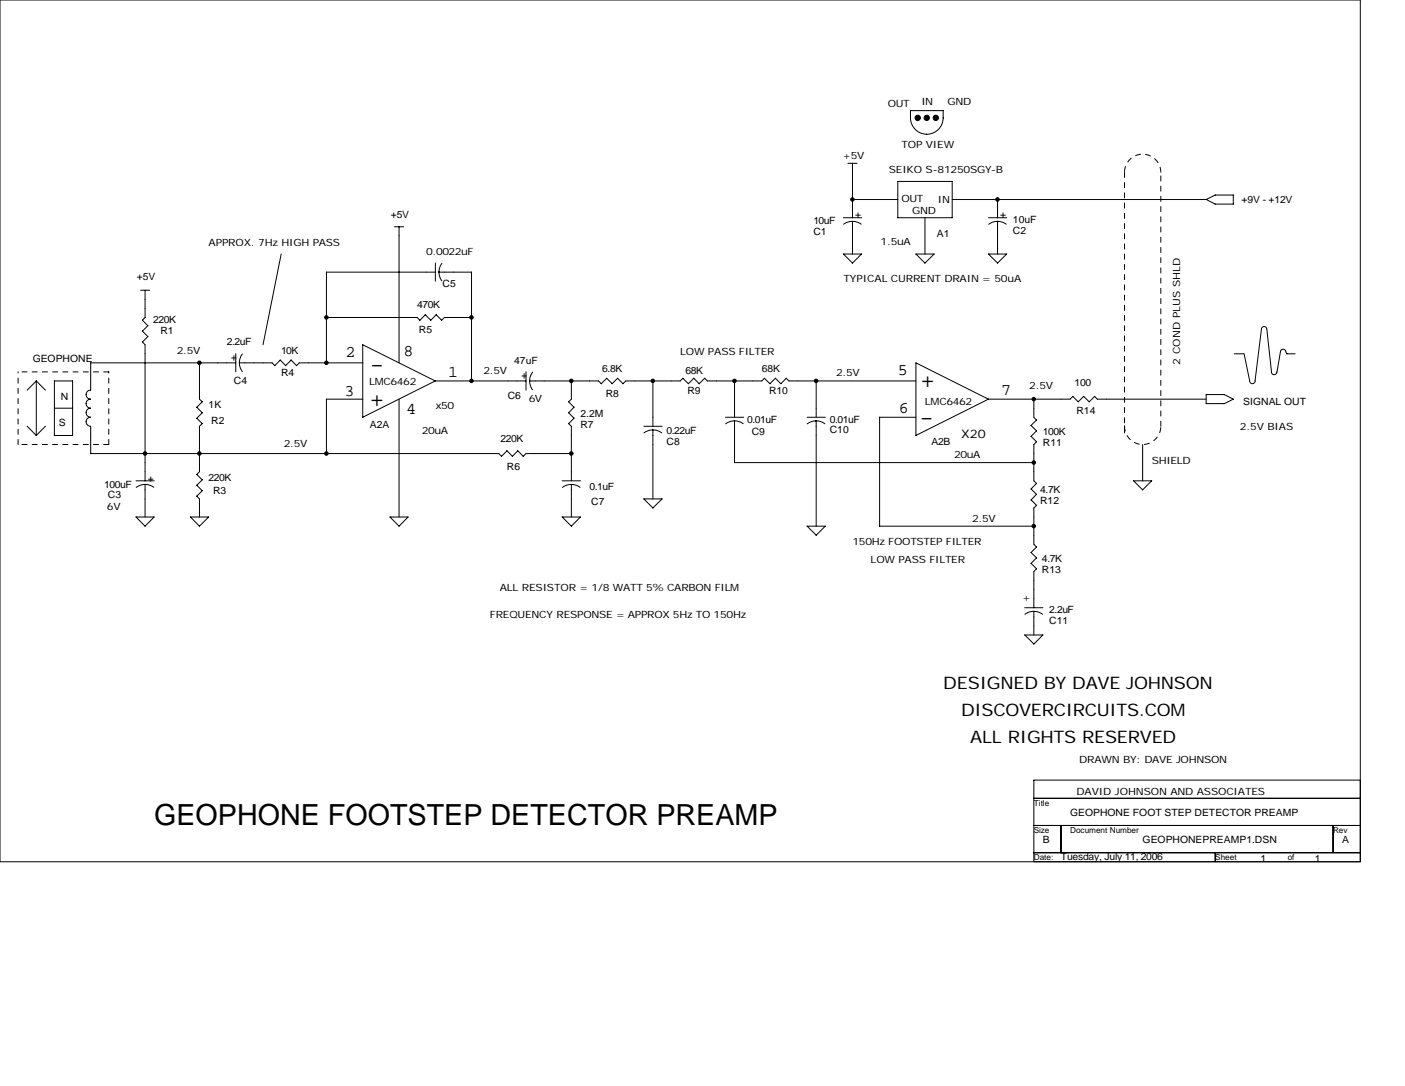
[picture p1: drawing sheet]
<svg xmlns="http://www.w3.org/2000/svg" width="279mm" height="216mm" viewBox="0 0 279 216" stroke-linecap="round" stroke-linejoin="round" font-family="sans-serif">
<g fill="none" stroke="#000" stroke-width=".2">
<path d="M0 0h270.5v171.3h-270.5zM168.6 32.5h1.8M169.5 39.7h9M169.5 32.5v10.8M178.5 36.1l10.9-.1v7.3h-10.9zM181.1 23.4a3.3 3.3 0 0 0 3.2 3.3 3.3 3.3 0 0 0 3.3-3.3M181.1 23.5v-1.5h6.5v1.5M198.4 39.7v3.6M239.8 39.6l1.9 1M245.3 38.8v1.8M245.3 38.8h-3.6l-1.8 .9h-50.5M28 57.7h1.8"/>
<path d="M28.9 57.7v5.4M55.9 50.5l-3.6 18M64.9 54.1h21.7M64.9 54.1v18M78.4 45.1h1.9M79.4 45.1v27.1M86.6 52.3v3.6M87.3 54.1h6.5M87.9 52.3l-.4 .7-.2 1.1 .1 .7 .5 1M93.8 54.1v21.7M167.7 50.5l1.8 1.8M167.7 43.3h3.6"/>
<path d="M167.7 50.5h3.6M167.8 44.6a2.95 2.95 0 0 1 3.5 0M169.5 44v6.5M171.3 50.5l-1.8 1.8M182.1 50.5l1.8 1.8M182.1 50.5h3.7M183.9 43.3v7.2M185.8 50.5l-1.9 1.8M196.6 50.5l1.8 1.8 1.8-1.8M196.6 43.3h3.6M196.6 50.5h3.6M198.4 44v6.5"/>
<path d="M200.1 44.6l-1-.5-.8-.1-1 .2-.7 .4M241.6 40.6h3.7M7.2 75.7v10.9M7.2 75.7l1.8 1.9M7.2 75.7l-1.8 1.9M14.4 75.7v10.9M14.5 75.7h-3.7v10.9M18 77.6a.9 .9 0 0 0-.9 .9 .9 .9 0 0 0 .9 .9 .9 .9 0 0 0-.9 .9 .9 .9 0 0 0 .9 .9 .9 .9 0 0 0-.9 .9 .9 .9 0 0 0 .9 .9 .9 .9 0 0 0-.9 .9 .9 .9 0 0 0 .9 .9M28.3 68l.6 .5v27.1M28.3 65.8l1.1 1.1M28.3 63.6l1.1 1.1M28.9 63.1l-.6 .6"/>
<path d="M29.4 66.9l-1.1 1.1M29.4 64.7l-1.1 1.1M39.7 72.1v7.3l.5 .5-1.1 1.1 1.1 1.1-1.1 1.1M46.9 70.3v3.6M46.9 72.1h-28.9v5.5M48.2 70.4l-.5 1-.1 .7 .2 1.1 .4 .7M55.7 71.6l1.1 1.1M55.7 71.6l-1 1.1-.6-.6h-6.5M57.9 71.6l1 1.1 .6-.6h12.7M57.9 71.6l-1.1 1.1M64.9 63.1h18.1M72.2 79.4h-7.3v10.8"/>
<path d="M79.4 79.4v23.4M82.9 63.1l.6 .6M84.6 62.5l1 1.2 1.1-1.1M84.6 62.6l-1.1 1.1M86.6 75.7h18M86.6 75.7l-14.5 7.3v-14.5l14.5 7.3M86.7 62.5l1.1 1.2 .6-.6h5.4M104.6 73.9v3.7M105.3 75.7h13.7l.6 .6M105.9 74l-.4 .6-.2 1.1 .1 .8 .5 1M113.1 79.9l1.1 1.1M113.6 75.7v3.7"/>
<path d="M113.6 79.3l-.5 .6M120.6 75.2l1.1 1.1M120.6 75.2l-1.1 1.1M122.8 75.2l1.1 1.1M122.8 75.2l-1.1 1.1M129.8 75.7v9.1M135.8 75.2l1.1 1.1M135.8 75.2l-.5 .5h-10.9l-.5 .6M138 75.2l1.1 1.1M138 75.2l-1.1 1.1M140.1 75.2l.6 .6M140.1 75.2l-1.1 1.1"/>
<path d="M146.1 75.7v7.3M152 75.2l1.1 1.1M152 75.2l-.5 .5h-10.8M154.2 75.2l1.1 1.1M154.2 75.2l-1.1 1.1M156.4 75.2l.5 .6M156.4 75.2l-1.1 1.1M156.9 75.7h25.3M162.3 75.7v7.3M196.6 79.4l-14.5-7.3v14.5M205.6 79.4v3.6l.5 .5-1.1 1.1M213.4 78.8l-.6 .6-16.2-.1-14.5 7.3"/>
<path d="M217.7 78.8l.5 .6M217.7 78.8l-1.1 1.1-1.1-1.1-1.1 1.1-1.1-1.1M218.2 79.4h21.7M239.9 78.4h3.6l1.8 1M239.9 78.4v1.8M245.3 79.4l-1.9 .9-3.6-.1M245.4 70.3h1.9M247.4 70.3l1.1 5.4a.54 .54 0 0 0 .6 .6 .54 .54 0 0 0 .5-.6M250.8 65.4a.54 .54 0 0 1 .6-.5 .54 .54 0 0 1 .5 .5M250.8 65.5l-1.2 10.3M251.9 65.5l1 8.5M252.8 73.9a.54 .54 0 0 0 .6 .6 .54 .54 0 0 0 .5-.6"/>
<path d="M254.6 70a.54 .54 0 0 1 .6-.6 .54 .54 0 0 1 .5 .6M254.7 69.8l-.8 4.3M255.7 70l.2 .4M255.9 70.3h1.7M5.4 84.7l1.8 1.9 1.8-1.9M10.8 86.6h3.6M10.8 81.2h3.7M18 84.8v5.4h81.2M27.1 95.6h3.6M28.9 96.3v6.5M30.6 96.9l-1-.5-.8-.1-1.1 .2-.6 .4M39.1 96.5l1.1 1-1.1 1.1 .6 .6v3.6"/>
<path d="M39.1 83.1l1.1 1.1M39.7 84.8v9l-.6 .5 1.1 1.1M40.2 84.2l-.6 .6M40.2 95.4l-1.1 1.1M100.8 89.6l1.1 1.1M100.8 89.6l-1.1 1.1-.5-.6M103 89.6l1 1.1 .6-.5h9M103 89.6l-1.1 1.1M111.8 95.6h3.6M113.1 82l1.1 1.1M113.6 96.3v6.5M114.2 83.1l-1.1 1.1 .5 .6v10.8"/>
<path d="M114.2 80.9l-1.1 1.2M115.4 96.9a2.94 2.94 0 0 0-3.6 0M128 84.8h3.7M128.1 86.1l1-.5 .7-.1 1.1 .2 .7 .4M129.8 85.5v13.7M131.7 99.2l-1.9 1.8M131.7 99.2h-3.7l1.8 1.8M144.3 83h3.6M146.1 83.7v8.3h59.5M147.8 84.2l-1-.4-.8-.1-1.1 .2-.6 .4M160.5 83h3.6M160.5 84.3l1-.5 .8-.1 1.1 .2 .6 .4"/>
<path d="M162.3 83.7v20.9M174.9 82.9v21.7h30.7M174.9 83h7.3M205 84.6l1.1 1.1-1.1 1.1 1.1 1M205 97.2l1.1 1.1-1.1 1.1 1.1 1.1-.5 .5M206.1 87.8l-.5 .6v7.2l.5 .5M206.1 96.1l-1.1 1.1M225.4 95.6l1.8 1.8M225.4 95.6h3.6l-1.8 1.8M227.2 88.4v7.2M30.6 102.8l-1.8 1.8M30.7 102.8h-3.6l1.8 1.8"/>
<path d="M37.8 102.8l1.9 1.8M37.9 102.8h3.6M41.5 102.8l-1.9 1.8M81.2 102.8l-1.9 1.8M81.2 102.8h-3.6l1.8 1.8M111.8 102.8l1.8 1.8M111.8 102.8h3.6l-1.8 1.8M160.5 104.6l1.8 1.8M160.5 104.6h3.6l-1.8 1.8M205 109.8l1.1 1.1-1.1 1.1 1.1 1.1M205.6 101v7.2l.5 .6-1.1 1.1M205.6 113.6v7.2"/>
<path d="M206.1 113.1l-.5 .5M203.8 120.8h3.6M205.6 121.5l-1.1 .2-.7 .4M205.6 121.5l1.1 .2 .6 .4M205.6 128l-1.8-1.8h3.6l-1.8 1.9M205.6 121.5v4.8M205.6 155.1h64.9v3.6h-64.9zM205.6 158.7h64.9v5.4h-64.9zM205.6 164.1h5.4v5.4h-5.4zM205.6 169.5h36.1v1.8h-36.1zM211 164.1h54.1v5.4h-54.1zM241.7 169.5h28.8v1.8h-28.8z"/>
<path d="M265.1 164.1h5.4v5.4h-5.4z"/>
</g>
<path d="M223.6 34.3v52.3M230.8 34.2a3.6 3.6 0 0 0-3.6-3.6 3.6 3.6 0 0 0-3.6 3.6M21.6 73.9h-18M3.6 88.4v-14.5M21.6 88.4h-18M21.6 88.4v-14.5M223.6 84.7a3.6 3.6 0 0 0 3.6 3.7 3.6 3.6 0 0 0 3.6-3.7M230.8 84.8v-50.6" fill="none" stroke="#000" stroke-width=".2" stroke-dasharray="1 1 1 1 1 1 1 1"/>
<g fill="#000" stroke="#000" stroke-width=".2">
<circle cx="169.5" cy="39.7" r=".35"/>
<circle cx="182.5" cy="23.4" r=".53"/>
<circle cx="184.3" cy="23.4" r=".53"/>
<circle cx="186.1" cy="23.4" r=".53"/>
<circle cx="198.4" cy="39.7" r=".35"/>
<circle cx="39.7" cy="72.1" r=".35"/>
<circle cx="64.9" cy="63.1" r=".35"/>
<circle cx="64.9" cy="72.1" r=".35"/>
<circle cx="93.8" cy="63.1" r=".35"/>
<circle cx="93.8" cy="75.7" r=".35"/>
<circle cx="113.6" cy="75.7" r=".35"/>
<circle cx="129.8" cy="75.7" r=".35"/>
<circle cx="146.1" cy="75.7" r=".35"/>
<circle cx="162.3" cy="75.7" r=".35"/>
<circle cx="205.6" cy="79.3" r=".35"/>
<circle cx="28.8" cy="90.2" r=".35"/>
<circle cx="39.7" cy="90.2" r=".35"/>
<circle cx="64.9" cy="90.2" r=".35"/>
<circle cx="113.6" cy="90.2" r=".35"/>
<circle cx="205.6" cy="92" r=".35"/>
<circle cx="205.6" cy="104.6" r=".35"/>
</g>
<text font-size="5.8" x="30.6" y="163.9">GEOPHONE FOOTSTEP DETECTOR PREAMP</text>
<g font-size="4.9">
<text x="73.6" y="74">-</text>
<text x="183" y="77.1">+</text>
<text x="73.6" y="80.9">+</text>
<text x="182.9" y="84.5">-</text>
</g>
<g font-size="3.4">
<text x="187.6" y="136.9">DESIGNED BY DAVE JOHNSON</text>
<text x="191.2" y="142.3">DISCOVERCIRCUITS.COM</text>
<text x="193" y="147.7">ALL RIGHTS RESERVED</text>
</g>
<g font-size="3.2">
<text x="68.7" y="70.9">2</text>
<text x="80.2" y="70.7">8</text>
<text x="89.1" y="74.9">1</text>
<text x="178.5" y="74.5">5</text>
<text x="68.5" y="78.7">3</text>
<text x="80.8" y="82.3">4</text>
<text x="178.7" y="82.1">6</text>
<text x="199.1" y="78.5">7</text>
</g>
<text font-size="2.3" x="191.2" y="87.1">X20</text>
<g font-size="2">
<text x="176.6" y="21.3">OUT</text>
<text x="183.2" y="20.9">IN</text>
<text x="188.4" y="20.9">GND</text>
<text x="179.3" y="29.4">TOP VIEW</text>
<text x="167.5" y="31.6">+5V</text>
<text x="176.7" y="34.5">SEIKO S-81250SGY-B</text>
<text x="179.3" y="40.2">OUT</text>
<text x="186.5" y="40.4">IN</text>
<text x="246.9" y="40.4">+9V - +12V</text>
<text x="77.7" y="43.3">+5V</text>
<text x="161.8" y="44.5">10uF</text>
<text x="161.8" y="46.7">C1</text>
<text x="170.1" y="43.4">+</text>
<text x="181.4" y="42.6">GND</text>
<text x="186.3" y="47.1">A1</text>
<text x="198.9" y="43.4">+</text>
<text x="201.4" y="44.3">10uF</text>
<text x="201.4" y="46.5">C2</text>
<text x="41.5" y="48.9">APPROX. 7Hz HIGH PASS</text>
<text x="84.8" y="50.7">0.0022uF</text>
<text x="175.1" y="48.7">1.5uA</text>
<text x="27.2" y="55.7">+5V</text>
<text x="88" y="57.1">C5</text>
<text x="167.7" y="56.1">TYPICAL CURRENT DRAIN = 50uA</text>
<text x="30.5" y="64.2">220K</text>
<text x="83" y="61.3">470K</text>
<text x="6.5" y="71.9">GEOPHONE</text>
<text x="31.9" y="66.3">R1</text>
<text x="35.2" y="70.3">2.5V</text>
<text x="45.1" y="68.5">2.2uF</text>
<text x="47.1" y="71.8" transform="rotate(-90 47.1 71.8)">+</text>
<text x="55.9" y="70.3">10K</text>
<text x="83.3" y="66.2">R5</text>
<text x="135.3" y="70.5">LOW PASS FILTER</text>
<text x="46.5" y="76.4">C4</text>
<text x="55.9" y="74.8">R4</text>
<text x="73.4" y="76.5">LMC6462</text>
<text x="96.1" y="74.3">2.5V</text>
<text x="102.3" y="72.3">47uF</text>
<text x="104.8" y="75.4" transform="rotate(-90 104.8 75.4)">+</text>
<text x="119.7" y="73.9">6.8K</text>
<text x="136.3" y="74.3">68K</text>
<text x="151.5" y="73.9">68K</text>
<text x="166.3" y="74.7">2.5V</text>
<text x="204.7" y="77.4">2.5V</text>
<text x="213.7" y="76.8">100</text>
<text x="234.7" y="72.5" transform="rotate(-90 234.7 72.5)">2 COND PLUS SHLD</text>
<text x="12.1" y="79.5">N</text>
<text x="41.5" y="81.1">1K</text>
<text x="86.6" y="81.3">x50</text>
<text x="101" y="79.3">C6</text>
<text x="105.1" y="79.9">6V</text>
<text x="115.4" y="82.9">2.2M</text>
<text x="120.5" y="79">R8</text>
<text x="136.7" y="78.4">R9</text>
<text x="152.9" y="78.2">R10</text>
<text x="183.9" y="80.4">LMC6462</text>
<text x="214.1" y="82.2">R14</text>
<text x="247.2" y="80.6">SIGNAL OUT</text>
<text x="11.7" y="84.7">S</text>
<text x="42" y="84.4">R2</text>
<text x="56.5" y="88.9">2.5V</text>
<text x="73.6" y="85.1">A2A</text>
<text x="83.9" y="86.2">20uA</text>
<text x="99.5" y="87.8">220K</text>
<text x="115.4" y="85.1">R7</text>
<text x="132.5" y="86.4">0.22uF</text>
<text x="132.5" y="88.5">C8</text>
<text x="148.6" y="84">0.01uF</text>
<text x="149.5" y="86.5">C9</text>
<text x="165" y="84">0.01uF</text>
<text x="165" y="86.2">C10</text>
<text x="185.2" y="88.5">A2B</text>
<text x="207.4" y="86.5">100K</text>
<text x="207.4" y="88.7">R11</text>
<text x="246.5" y="85.5">2.5V BIAS</text>
<text x="29.4" y="95.7">+</text>
<text x="41.5" y="95.5">220K</text>
<text x="100.8" y="93.4">R6</text>
<text x="189.7" y="91.1">20uA</text>
<text x="229" y="92.2">SHIELD</text>
<text x="20.7" y="97">100uF</text>
<text x="21.3" y="101.4">6V</text>
<text x="21.5" y="99">C3</text>
<text x="42.4" y="98.3">R3</text>
<text x="117.2" y="97.4">0.1uF</text>
<text x="117.6" y="100.4">C7</text>
<text x="206.8" y="98.1">4.7K</text>
<text x="206.8" y="100.2">R12</text>
<text x="193.3" y="103.7">2.5V</text>
<text x="169.5" y="108.4">150Hz FOOTSTEP FILTER</text>
<text x="173.1" y="112">LOW PASS FILTER</text>
<text x="207.2" y="111.8">4.7K</text>
<text x="207.2" y="113.9">R13</text>
<text x="99.4" y="117.4">ALL RESISTOR = 1/8 WATT 5% CARBON FILM</text>
<text x="203.2" y="119.6">+</text>
<text x="97.4" y="122.8">FREQUENCY RESPONSE = APPROX 5Hz TO 150Hz</text>
<text x="208.7" y="121.9">2.2uF</text>
<text x="208.7" y="124.1">C11</text>
<text x="214.6" y="151.7">DRAWN BY: DAVE JOHNSON</text>
<text x="214.1" y="158">DAVID JOHNSON AND ASSOCIATES</text>
<text x="207.4" y="167.7">B</text>
<text x="212.8" y="162.3">GEOPHONE FOOT STEP DETECTOR PREAMP</text>
<text x="227.2" y="167.7">GEOPHONEPREAMP1.DSN</text>
<text x="266.9" y="167.7">A</text>
<text x="211" y="170.9">Tuesday, July 11, 2006</text>
<text x="250.7" y="171.3">1</text>
<text x="261.5" y="171.3">1</text>
</g>
<g font-size="1.6">
<text x="205.6" y="160.2">Title</text>
<text x="205.6" y="165.6">Size</text>
<text x="212.8" y="165.6">Document Number</text>
<text x="265.1" y="165.6">Rev</text>
<text x="205.6" y="171">Date:</text>
<text x="241.7" y="171">Sheet</text>
<text x="256.1" y="171">of</text>
</g>
</svg>
